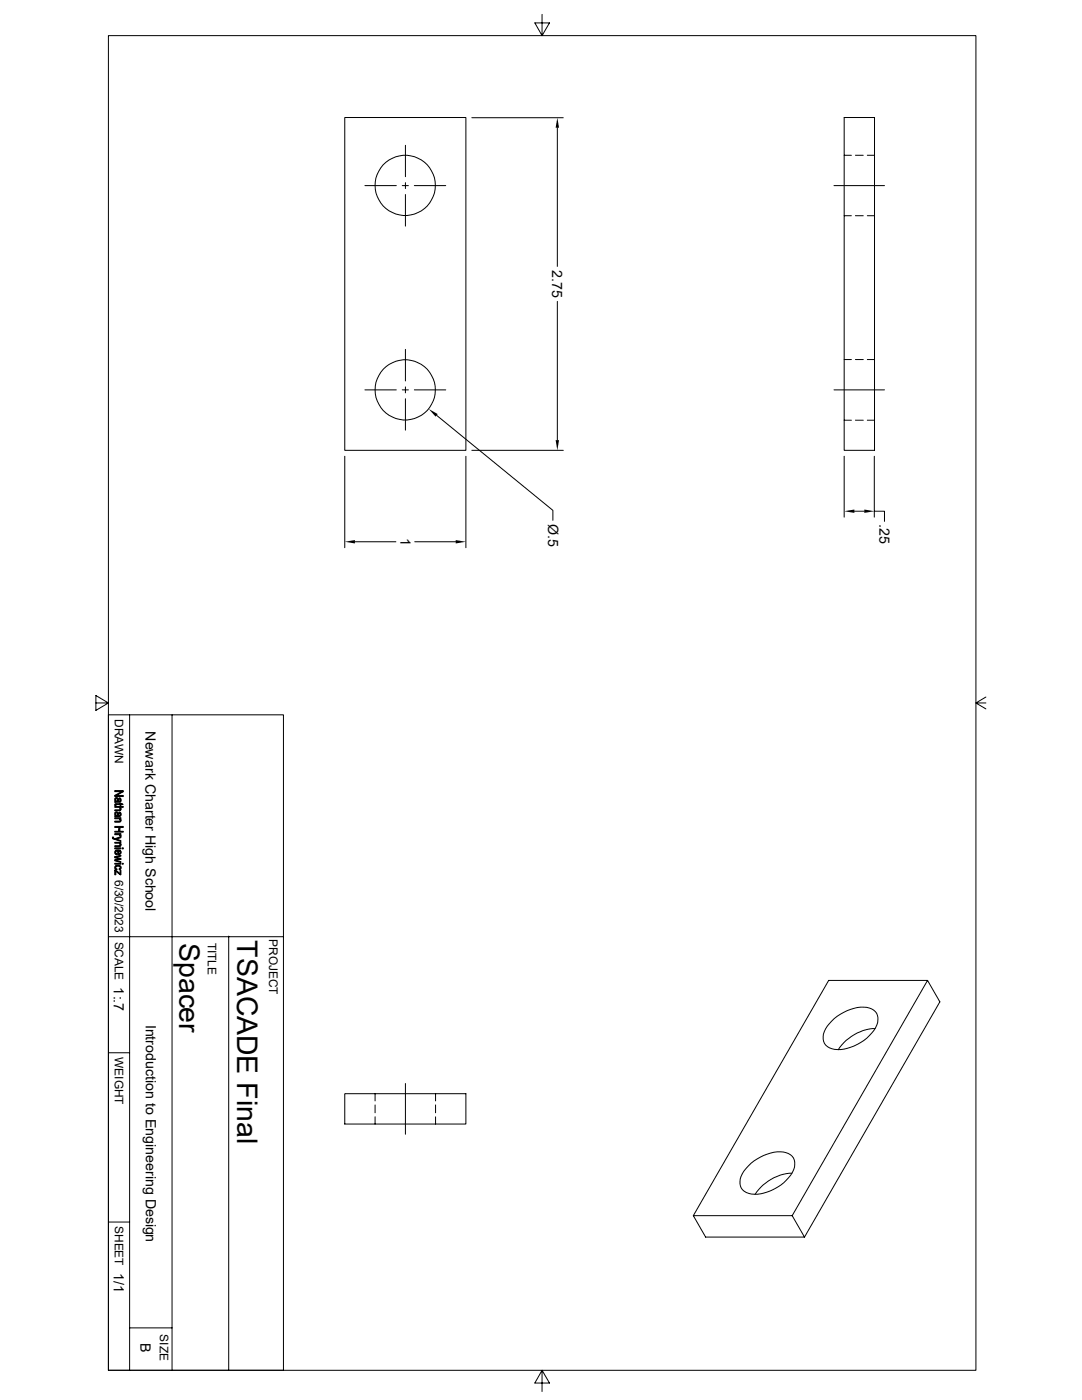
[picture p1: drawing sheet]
<svg xmlns="http://www.w3.org/2000/svg" width="216mm" height="279mm" viewBox="0 0 216 279" stroke-linecap="round" stroke-linejoin="round" font-family="sans-serif">
<g fill="none" stroke="#000" stroke-width=".2">
<path d="M21.6 7.1h173.1v266.4h-173.1zM108.2 2.9v4.2l1.4-2.5h-2.9l1.5 2.5M68.8 23.5h24.2v66.4h-24.2zM72.8 37h6.3M80.3 37h1.2M80.9 29v6.3M80.9 36.4v1.2M80.9 38.8v6.3M82.7 37h6.2M94.1 23.5h18.3M111.2 25.5v27.7M166.4 37h10.1"/>
<path d="M168.4 23.5h6.1v66.4h-6.1zM168.4 31h1.5M170.7 31h1.6M173.1 31h1.4M168.4 43.1h1.5M170.7 43.1h1.6M173.1 43.1h1.4M72.8 77.8h6.3M80.3 77.8h1.2M80.9 69.7v6.3M80.9 77.2v1.2M80.9 79.6v6.3"/>
<path d="M82.7 77.8h6.2M111.2 60.2v27.6M166.4 77.8h10.1M168.4 71.8h1.5M170.7 71.8h1.6M173.1 71.8h1.4M68.8 91.1v18.2M87.1 82.9l23.2 19v1.9M93 91.1v18.2M94.1 89.9h18.3M168.4 83.9h1.5M168.4 91.1v12.1"/>
<path d="M170.7 83.9h1.6M173.1 83.9h1.4M174.5 91.1v12.1M70.8 108.1h8.2M82.8 108.1h8.1M170.5 102h2M174.5 102h2v2.1M196.7 139.1l-2 1.2h2M19.1 140.3h2.5l-2.5-1.5v3l2.5-1.5M21.6 142.7h35v130.8h-35zM25.9 142.7v130.8M34.3 142.7v130.8"/>
<path d="M194.7 140.3l2 1.2M21.6 186.9h35M45.6 186.8v86.5M185.1 195.7l-27 46.9 2.4 4.3h-19.7l-2.5-4.3 27.1-46.9h19.7l2.4 4.2-27 47M21.6 210.1h4.3M68.8 218.3h24.2v6h-24.2zM74.8 218.3v1.4M80.9 216.2v10.2M86.9 218.3v1.4M166.5 203.3a8.6 8.6 0 0 1 6.9-2.1 2.47 2.47 0 0 1 1.3 3.9 9.2 9.2 0 0 1-8.2 4.3 2.39 2.39 0 0 1-2-3.5l.6-1.1zM174.6 205.3a9.3 9.3 0 0 0-7.3 4.2M74.8 220.5v1.6"/>
<path d="M74.8 222.9v1.4M86.9 220.5v1.6M86.9 222.9v1.4M149.9 232.2a8.6 8.6 0 0 1 6.9-2.2 2.47 2.47 0 0 1 1.3 4 9.2 9.2 0 0 1-8.2 4.3 2.39 2.39 0 0 1-2-3.5l.6-1.1zM158 234.1a9.3 9.3 0 0 0-7.3 4.3M21.6 243.9h4.3M138.3 242.6h19.8M25.9 265h8.4M108.2 273.5l-1.5 2.5h2.9l-1.4-2.5v4.2"/>
<circle cx="80.9" cy="37" r="6"/>
<circle cx="80.9" cy="77.8" r="6"/>
</g>
<g fill="#000" stroke="#000" stroke-width=".2">
<path d="M23.1 159.6v.3z" fill-rule="evenodd"/>
<path d="M22.9 159.3l.3-.1 .3 .1v.6v-.1a.26 .26 0 0 0-.1-.3 .26 .26 0 0 0-.3 0l-.1 .4-.1-.2z" fill-rule="evenodd"/>
<path d="M23.8 159.2l.2 .1v.4v-.2l-.3-.1z" fill-rule="evenodd"/>
<path d="M23.1 159.7l.4 .2 .1-.5a.34 .34 0 0 0 .3 .5l.1-.6 .2 .3a.39 .39 0 0 1-.5 .5h-.8z" fill-rule="evenodd"/>
<path d="M22.9 158.7h1.7v.3h-1.7z" fill-rule="evenodd"/>
<path d="M22.9 157.8h1.7v.2h-1.7z" fill-rule="evenodd"/>
<path d="M22.9 158.7l1.4-.7h.3l-1.3 .7z" fill-rule="evenodd"/>
<path d="M22.4 167h.2v.4l-.2-.1z" fill-rule="evenodd"/>
<path d="M23.1 162.4v.4z" fill-rule="evenodd"/>
<path d="M22.9 160.5l.2-.1v.4h-.2z" fill-rule="evenodd"/>
<path d="M22.9 173.7l.2 .3v.6h-.2z" fill-rule="evenodd"/>
<path d="M23 169.8l.1 .4 .2 .2v.2l-.4-.3z" fill-rule="evenodd"/>
<path d="M23 172.8l.1 .6h.3l-.2 .2a.43 .43 0 0 1-.3-.3 .43 .43 0 0 1 .1-.5z" fill-rule="evenodd"/>
<path d="M22.9 162.1l.3-.1 .3 .1v.7v-.2a.26 .26 0 0 0-.1-.3 .26 .26 0 0 0-.3 0l-.1 .4-.1-.1z" fill-rule="evenodd"/>
<path d="M23.8 162.1h.2v.4v-.2l-.3-.1z" fill-rule="evenodd"/>
<path d="M24 163.4v.3z" fill-rule="evenodd"/>
<path d="M24 168.2v.3z" fill-rule="evenodd"/>
<path d="M23.1 169.7l.6-.1 .3 .2v.3l-.1-.2-.2-.1-.1 .8h-.1v-.8l-.3 .1-.1 .2z" fill-rule="evenodd"/>
<path d="M23.7 173.4l.3-.2v.3l-.2 .1z" fill-rule="evenodd"/>
<path d="M22.9 173.7l1.1 .6v.3z" fill-rule="evenodd"/>
<path d="M22.9 163.2h1.2v.2h-.1v.2l-.2-.2h-.9z" fill-rule="evenodd"/>
<path d="M22.9 166.4h1.2v.1h-.1v.3l-.2-.2h-.9z" fill-rule="evenodd"/>
<path d="M22.9 167.4l1.2-.4v.2l-.9 .3z" fill-rule="evenodd"/>
<path d="M22.6 167.1l.1 .2 1.4 .5v.1l-1.5-.5z" fill-rule="evenodd"/>
<path d="M22.9 168.1h1.2v.1h-.1v.2l-.2-.1h-.9z" fill-rule="evenodd"/>
<path d="M22.9 171l1.2 .3v.2l-1.2-.3z" fill-rule="evenodd"/>
<path d="M24 173.7h.1v.9h-.1z" fill-rule="evenodd"/>
<path d="M22.9 169.2h1.2v.2h-1.2z" fill-rule="evenodd"/>
<path d="M22.9 171l1.2-.3v.2l-.9 .2z" fill-rule="evenodd"/>
<path d="M22.9 171.6l1-.2 .2 .1-.9 .2z" fill-rule="evenodd"/>
<path d="M22.9 171.6l1.2 .4v.1l-1.2-.3z" fill-rule="evenodd"/>
<path d="M22.9 172.3h1.2v.2h-1.2z" fill-rule="evenodd"/>
<path d="M22.9 161.6h.9l.2-.5a.38 .38 0 0 1 .1 .5 .38 .38 0 0 1-.4 .2h-.8z" fill-rule="evenodd"/>
<path d="M23.1 162.6l.4 .2v-.6l.1 .1a.24 .24 0 0 0 0 .4 .24 .24 0 0 0 .4 0v-.6l.2 .3a.39 .39 0 0 1-.5 .5l-.8 .1z" fill-rule="evenodd"/>
<path d="M22.9 163.9h1l.1-.5a.38 .38 0 0 1 .1 .5 .38 .38 0 0 1-.4 .2h-.8z" fill-rule="evenodd"/>
<path d="M24 166.5l.2 .3-.1 .2-.2-.1z" fill-rule="evenodd"/>
<path d="M22.9 168.8l1-.1 .1-.4a.38 .38 0 0 1 .1 .5 .38 .38 0 0 1-.4 .2h-.8z" fill-rule="evenodd"/>
<path d="M23.7 169.8v.6l.3-.1v-.5l.1 .1a.49 .49 0 0 1-.5 .7z" fill-rule="evenodd"/>
<path d="M23.1 172.8l.6-.1a.44 .44 0 0 1 .4 .3 .44 .44 0 0 1-.1 .5v-.3a.5 .5 0 0 0-.4-.4 .5 .5 0 0 0-.5 .3z" fill-rule="evenodd"/>
<path d="M23.1 160.4h.9v-.1h.1v.1h.3l.2 .2h-.5v.2h-.1v-.2h-.8l-.1 .1z" fill-rule="evenodd"/>
<path d="M22.9 165.9h.8l.2-.8v.8h.7v.2h-1.7z" fill-rule="evenodd"/>
<path d="M22.9 164.9h1.7v.2h-.7l-.2 .8v-.8h-.8z" fill-rule="evenodd"/>
<path d="M24.4 169.2h.2v.2h-.2z" fill-rule="evenodd"/>
<path d="M24.4 172.3h.2v.2h-.2z" fill-rule="evenodd"/>
<path d="M22.9 161h1.7v.1h-.6v.3l-.3-.3h-.8z" fill-rule="evenodd"/>
</g>
<path d="M111.2 23.5l.3 2h-.6zM85.6 81.6l1.7 1-.4 .5zM110.9 87.8h.6l-.3 2.1zM68.8 108.1l2-.3v.7zM90.9 107.8l2.1 .3-2.1 .4zM168.4 102l2.1-.3v.7zM172.5 101.7l2 .3-2 .4z" fill="#000"/>
<g font-size="5.7">
<text x="35.7" y="188.1" transform="rotate(90 35.7 188.1)">Spacer</text>
<text x="47.3" y="187.7" transform="rotate(90 47.3 187.7)">TSACADE Final</text>
</g>
<g font-size="2.8">
<text x="110.2" y="53.9" transform="rotate(90 110.2 53.9)">2.75</text>
<text x="79.9" y="107.4" transform="rotate(90 79.9 107.4)">1</text>
<text x="109.3" y="104.6" transform="rotate(90 109.3 104.6)">Ø.5</text>
<text x="175.5" y="104.6" transform="rotate(90 175.5 104.6)">.25</text>
<text x="29" y="145.9" transform="rotate(90 29 145.9)">Newark Charter High School</text>
<text x="22.7" y="197.1" transform="rotate(90 22.7 197.1)">1:.7</text>
<text x="29.1" y="204.5" transform="rotate(90 29.1 204.5)">Introduction to Engineering Design</text>
<text x="22.7" y="254" transform="rotate(90 22.7 254)">1/1</text>
<text x="28" y="268" transform="rotate(90 28 268)">B</text>
</g>
<g font-size="2.4">
<text x="22.9" y="143.5" transform="rotate(90 22.9 143.5)">DRAWN</text>
<text x="22.9" y="175.6" transform="rotate(90 22.9 175.6)">6/30/2023</text>
<text x="22.9" y="187.9" transform="rotate(90 22.9 187.9)">SCALE</text>
<text x="41.5" y="188.1" transform="rotate(90 41.5 188.1)">TITLE</text>
<text x="53.7" y="187.4" transform="rotate(90 53.7 187.4)">PROJECT</text>
<text x="22.9" y="211" transform="rotate(90 22.9 211)">WEIGHT</text>
<text x="22.9" y="244.7" transform="rotate(90 22.9 244.7)">SHEET</text>
<text x="31.9" y="266.3" transform="rotate(90 31.9 266.3)">SIZE</text>
</g>
</svg>
